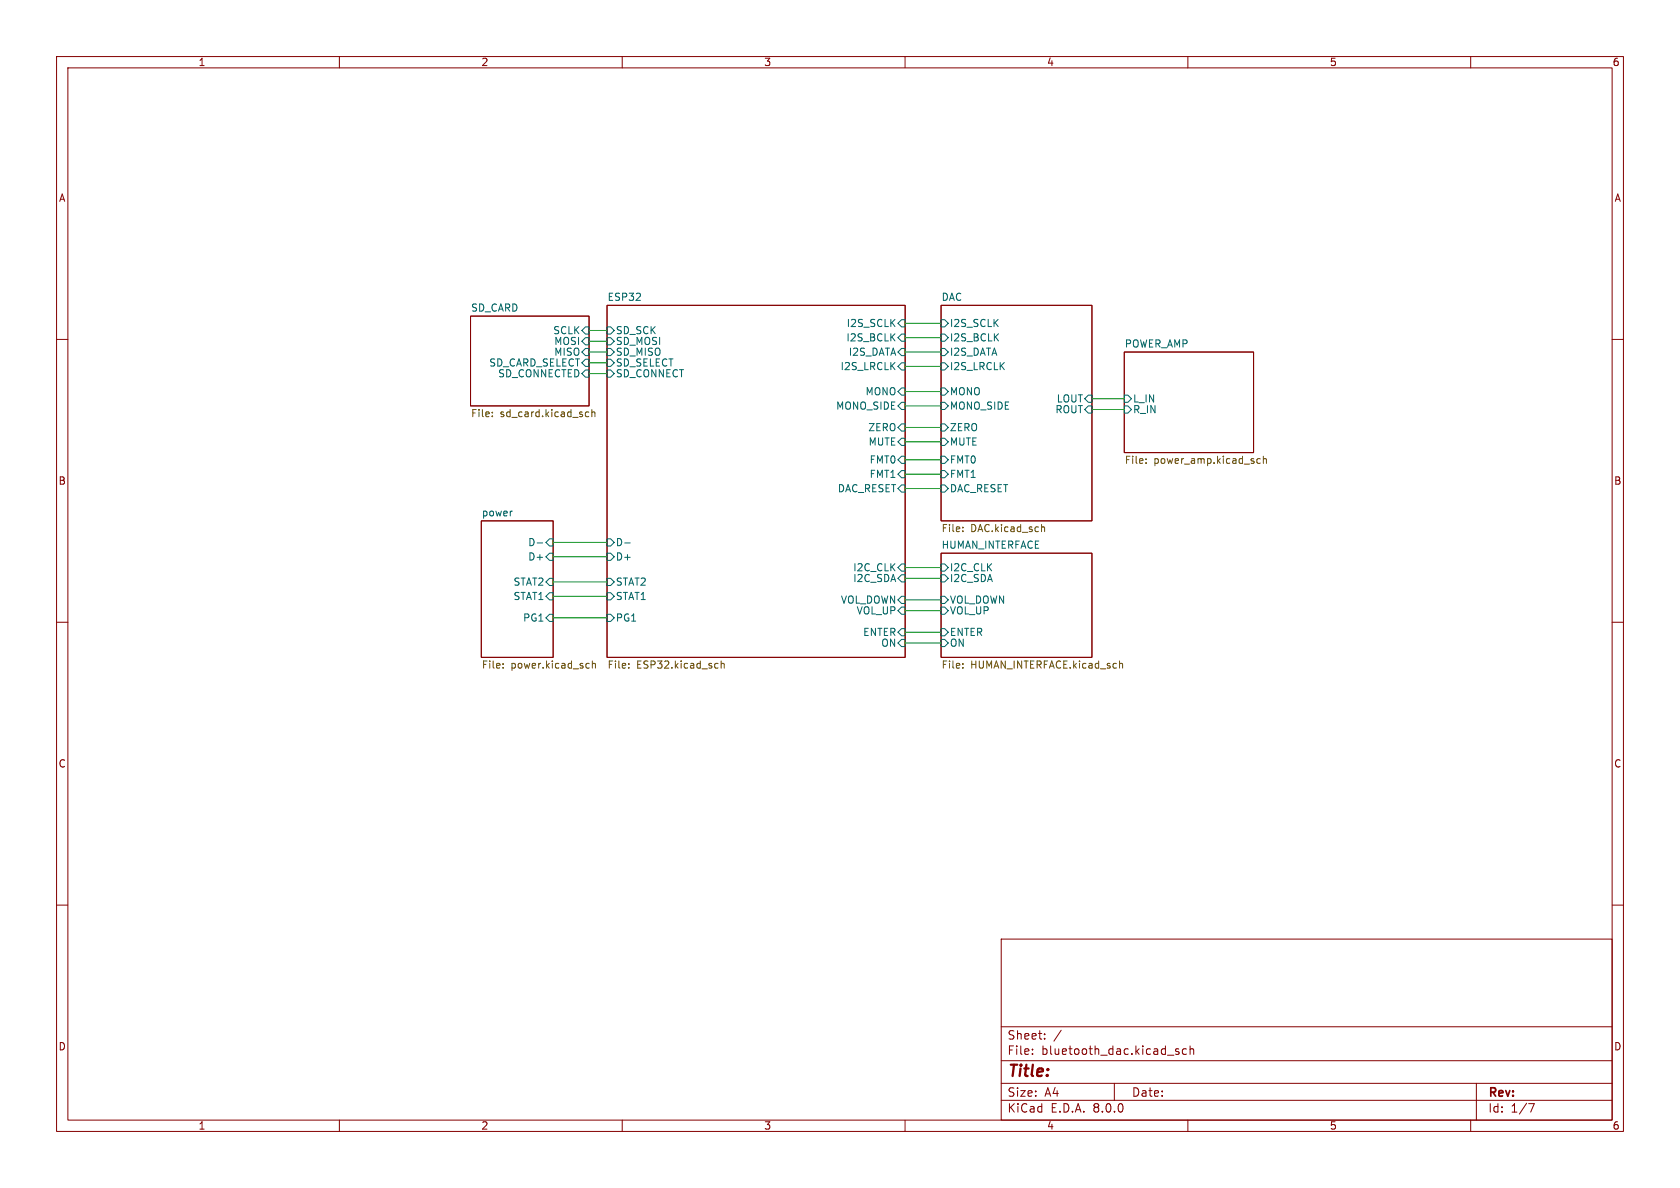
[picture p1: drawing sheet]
<svg xmlns="http://www.w3.org/2000/svg" width="297mm" height="210mm" viewBox="0 0 297 210" stroke-linecap="round" stroke-linejoin="round" font-family="sans-serif">
<g fill="none" stroke="#840000" stroke-width=".18">
<path d="M10 10h277v190h-277zM12 12h273v186h-273zM60 10v2M110 10v2M160 10v2M210 10v2M260 10v2M10 60h2M83.2 55.9h20.9v15.9h-20.9zM107.3 54h52.7v62.2h-52.7zM166.4 54h26.6v38.1h-26.6zM285 60h2"/>
<path d="M198.8 62.2h22.8v17.8h-22.8zM85.1 92.1h12.7v24.1h-12.7zM166.4 97.8h26.6v18.4h-26.6zM10 110h2M285 110h2M10 160h2M285 160h2M177 166h108v32h-108zM60 198v2M110 198v2M160 198v2M177 194.5h108"/>
<path d="M177 191.5h108M177 187.5h108M177 181.5h108M182.5 186.3v.1M182.5 185.5v.1M184.7 183.6v.1M184.7 182.8v.1M187.6 182.1l-1.3 2M197 191.5v3M208.4 185.5l-.4-.1-.2 .2 .1 .2 .5 .2v.3h-.6M209.7 185.5l-.4-.1-.3 .3v.4l.2 .2h.5M210 198v2"/>
<path d="M210.4 185.5l.2-.1 .4 .1v.9M210.4 184.9v1.5M260 198v2M261 191.5v6.5M270.2 195.1h1l-.6 1.5"/>
</g>
<g fill="none" stroke="#006464" stroke-width=".18">
<path d="M103.5 57.8h.6v1.3h-.6l-.6-.7zM103.5 59.7h.6v1.3h-.6l-.6-.7zM107.3 59.7h.6l.7 .6-.7 .7h-.6zM107.3 57.8h.6l.7 .6-.7 .7h-.6zM159.4 56.5h.6v1.3h-.6l-.7-.6zM159.4 59.1h.6v1.2h-.6l-.7-.6zM166.4 56.5h.6l.6 .7-.6 .6h-.6zM166.4 59.1h.6l.6 .6-.6 .6h-.6zM103.5 65.4h.6v1.3h-.6l-.6-.7zM103.5 61.6h.6v1.3h-.6l-.6-.7zM103.5 63.5h.6v1.3h-.6l-.6-.7zM107.3 61.6h.6l.7 .6-.7 .7h-.6z"/>
<path d="M107.3 63.5h.6l.7 .6-.7 .7h-.6zM107.3 65.4h.6l.7 .6-.7 .7h-.6zM159.4 61.6h.6v1.3h-.6l-.7-.7zM159.4 64.1h.6v1.3h-.6l-.7-.6zM159.4 77.5h.6v1.2h-.6l-.7-.6zM159.4 74.9h.6v1.3h-.6l-.7-.6zM159.4 71.1h.6v1.3h-.6l-.7-.6zM159.4 68.6h.6v1.3h-.6l-.7-.7zM166.4 68.6h.6l.6 .6-.6 .7h-.6zM166.4 71.1h.6l.6 .7-.6 .6h-.6zM166.4 74.9h.6l.6 .7-.6 .6h-.6zM166.4 61.6h.6l.6 .6-.6 .7h-.6z"/>
<path d="M166.4 64.1h.6l.6 .7-.6 .6h-.6zM166.4 77.5h.6l.6 .6-.6 .6h-.6zM192.4 69.9h.6v1.2h-.6l-.6-.6zM192.4 71.8h.6v1.2h-.6l-.6-.6zM198.8 71.8h.6l.6 .6-.6 .6h-.6zM198.8 69.9h.6l.6 .6-.6 .6h-.6zM90.5 90.4h.1M95 96h.9M97.2 95.3h.6v1.2h-.6l-.7-.6zM97.2 97.8h.6v1.3h-.6l-.7-.7zM107.3 95.3h.6l.7 .6-.7 .6h-.6zM107.3 97.8h.6l.7 .6-.7 .7h-.6z"/>
<path d="M110.4 96h1M159.4 85.7h.6v1.3h-.6l-.7-.6zM159.4 83.2h.6v1.3h-.6l-.7-.7zM159.4 80.6h.6v1.3h-.6l-.7-.6zM159.4 99.7h.6v1.3h-.6l-.7-.7zM166.4 99.7h.6l.6 .6-.6 .7h-.6zM166.4 85.7h.6l.6 .7-.6 .6h-.6zM166.4 83.2h.6l.6 .6-.6 .7h-.6zM166.4 80.6h.6l.6 .7-.6 .6h-.6zM97.2 102.2h.6v1.3h-.6l-.7-.6zM97.2 108.6h.6v1.3h-.6l-.7-.7zM97.2 104.8h.6v1.2h-.6l-.7-.6z"/>
<path d="M107.3 102.2h.6l.7 .7-.7 .6h-.6zM107.3 104.8h.6l.7 .6-.7 .6h-.6zM107.3 108.6h.6l.7 .6-.7 .7h-.6zM159.4 113h.6v1.3h-.6l-.7-.6zM159.4 101.6h.6v1.3h-.6l-.7-.7zM159.4 107.3h.6v1.3h-.6l-.7-.6zM159.4 105.4h.6v1.3h-.6l-.7-.7zM159.4 111.1h.6v1.3h-.6l-.7-.6zM166.4 105.4h.6l.6 .6-.6 .7h-.6zM166.4 107.3h.6l.6 .7-.6 .6h-.6zM166.4 111.1h.6l.6 .7-.6 .6h-.6zM166.4 113h.6l.6 .7-.6 .6h-.6z"/>
<path d="M166.4 101.6h.6l.6 .6-.6 .7h-.6z"/>
</g>
<g fill="none" stroke="#725600" stroke-width=".18">
<path d="M87 73.5v.2M87 72.9v.1M103.5 73.5l.2 .2 .4-.1M104.1 72.9l-.4-.1-.2 .1M104.6 72.9l.2-.1 .3 .1 .1 .8M104.6 72.4v1.3M170.2 93.2v.1M170.2 93.9v.1M184.1 93.3l.2-.2 .3 .1 .1 .8M202.6 81.8v.1M202.6 81.1v.2M222.8 81.1h-.4l-.2 .2 .1 .6h.5"/>
<path d="M223.3 81.2l.2-.1h.3l.1 .8M223.3 80.6v1.3M88.9 118v.1M88.9 117.3v.1M103.8 117.3h.4M104.2 118.1h-.4M104.7 117.4l.2-.1h.3l.1 .8M104.7 116.8v1.3M111.2 118v.1M111.2 117.3v.1M126.8 117.3h.1M126.9 118.1h-.1"/>
<path d="M127.5 117.4l.2-.1h.3v.8M127.5 116.8v1.3M170.2 118v.1M170.2 117.3v.1M197.9 117.4l.2-.1h.3l.1 .8"/>
</g>
<g fill="none" stroke="#009600" stroke-width=".18">
<path d="M104.1 58.4h3.2M160 59.7h6.4M160 57.2h6.4M104.1 60.3h3.2M104.1 62.2h3.2M104.1 64.1h3.2M104.1 66h3.2M160 78.1h6.4M160 75.6h6.4M160 62.2h6.4M160 64.8h6.4M160 69.2h6.4"/>
<path d="M160 71.8h6.4M193 72.4h5.8M193 70.5h5.8M97.8 98.4h9.5M97.8 95.9h9.5M160 83.8h6.4M160 81.3h6.4M160 86.4h6.4M97.8 109.2h9.5M97.8 105.4h9.5M97.8 102.9h9.5M160 102.2h6.4"/>
<path d="M160 111.8h6.4M160 113.7h6.4M160 106h6.4M160 100.3h6.4M160 108h6.4"/>
</g>
<text font-size="2.8" fill="#840000" x="178" y="190.9">Title:</text>
<g font-size="2.1" fill="#840000">
<text x="178" y="184">Sheet:</text>
<text x="178" y="186.7">File:</text>
<text x="184.1" y="186.7">bluetooth_dac.kicad_sch</text>
<text x="178" y="196.9">KiCad</text>
<text x="178" y="194.1">Size:</text>
<text x="184.7" y="194.1">A4</text>
<text x="185.7" y="196.9">E.D.A.</text>
<text x="193.3" y="196.9">8.0.0</text>
<text x="200" y="194.1">Date:</text>
<text x="263" y="194.3">Rev:</text>
<text x="263" y="196.9">Id:</text>
<text x="267.1" y="196.9">1/7</text>
</g>
<g font-size="1.8" fill="#840000">
<text x="35" y="11.9">1</text>
<text x="85" y="11.9">2</text>
<text x="135" y="11.9">3</text>
<text x="185" y="11.9">4</text>
<text x="235" y="11.9">5</text>
<text x="285" y="11.9">6</text>
<text x="10.3" y="35.9">A</text>
<text x="285.3" y="35.9">A</text>
<text x="10.3" y="85.9">B</text>
<text x="285.3" y="85.9">B</text>
<text x="10.3" y="135.9">C</text>
<text x="285.3" y="135.9">C</text>
<text x="10.3" y="185.9">D</text>
<text x="285.3" y="185.9">D</text>
<text x="35" y="199.9">1</text>
<text x="85" y="199.9">2</text>
<text x="135" y="199.9">3</text>
<text x="185" y="199.9">4</text>
<text x="235" y="199.9">5</text>
<text x="285" y="199.9">6</text>
</g>
<g font-size="1.8" fill="#006464">
<text x="107.3" y="53.3">ESP32</text>
<text x="166.4" y="53.3">DAC</text>
<text x="83.2" y="55.2">SD_CARD</text>
<text x="97.7" y="59.3">SCLK</text>
<text x="108.8" y="59.3">SD_SCK</text>
<text x="149.6" y="58">I2S_SCLK</text>
<text x="167.8" y="58">I2S_SCLK</text>
<text x="86.4" y="65">SD_CARD_SELECT</text>
<text x="97.9" y="63.1">MISO</text>
<text x="97.9" y="61.2">MOSI</text>
<text x="108.8" y="63.1">SD_MISO</text>
<text x="108.8" y="61.2">SD_MOSI</text>
<text x="108.8" y="65">SD_SELECT</text>
<text x="148.5" y="65.6">I2S_LRCLK</text>
<text x="149.5" y="60.6">I2S_BCLK</text>
<text x="150" y="63.1">I2S_DATA</text>
<text x="167.8" y="63.1">I2S_DATA</text>
<text x="167.8" y="65.6">I2S_LRCLK</text>
<text x="167.8" y="60.6">I2S_BCLK</text>
<text x="198.8" y="61.5">POWER_AMP</text>
<text x="88" y="66.9">SD_CONNECTED</text>
<text x="108.8" y="66.9">SD_CONNECT</text>
<text x="152.9" y="70.1">MONO</text>
<text x="167.8" y="70.1">MONO</text>
<text x="186.7" y="71.3">LOUT</text>
<text x="200.2" y="71.3">L_IN</text>
<text x="147.7" y="72.6">MONO_SIDE</text>
<text x="153.4" y="76.4">ZERO</text>
<text x="167.8" y="72.6">MONO_SIDE</text>
<text x="167.8" y="76.4">ZERO</text>
<text x="186.5" y="73.3">ROUT</text>
<text x="200.2" y="73.3">R_IN</text>
<text x="153.5" y="79">MUTE</text>
<text x="153.6" y="82.1">FMT0</text>
<text x="167.8" y="82.1">FMT0</text>
<text x="167.8" y="79">MUTE</text>
<text x="148" y="87.2">DAC_RESET</text>
<text x="153.6" y="84.7">FMT1</text>
<text x="167.8" y="87.2">DAC_RESET</text>
<text x="167.8" y="84.7">FMT1</text>
<text x="85.1" y="91.4">power</text>
<text x="93.3" y="96.7">D-</text>
<text x="93.3" y="99.3">D+</text>
<text x="108.8" y="96.7">D-</text>
<text x="108.8" y="99.3">D+</text>
<text x="150.7" y="101.2">I2C_CLK</text>
<text x="166.4" y="97.1">HUMAN_INTERFACE</text>
<text x="167.8" y="101.2">I2C_CLK</text>
<text x="90.7" y="103.7">STAT2</text>
<text x="90.7" y="106.3">STAT1</text>
<text x="108.8" y="103.7">STAT2</text>
<text x="108.8" y="106.3">STAT1</text>
<text x="148.6" y="106.9">VOL_DOWN</text>
<text x="150.7" y="103.1">I2C_SDA</text>
<text x="167.8" y="106.9">VOL_DOWN</text>
<text x="167.8" y="103.1">I2C_SDA</text>
<text x="92.4" y="110.1">PG1</text>
<text x="108.8" y="110.1">PG1</text>
<text x="151.3" y="108.8">VOL_UP</text>
<text x="152.5" y="112.6">ENTER</text>
<text x="167.8" y="108.8">VOL_UP</text>
<text x="167.8" y="112.6">ENTER</text>
<text x="155.7" y="114.5">ON</text>
<text x="167.8" y="114.5">ON</text>
</g>
<g font-size="1.8" fill="#725600">
<text x="83.2" y="74.1">File:</text>
<text x="88.4" y="74.1">sd_card.kicad_sch</text>
<text x="198.8" y="82.3">File:</text>
<text x="204" y="82.3">power_amp.kicad_sch</text>
<text x="166.4" y="94.4">File:</text>
<text x="171.6" y="94.4">DAC.kicad_sch</text>
<text x="85.1" y="118.5">File:</text>
<text x="90.3" y="118.5">power.kicad_sch</text>
<text x="107.3" y="118.5">File:</text>
<text x="112.5" y="118.5">ESP32.kicad_sch</text>
<text x="166.4" y="118.5">File:</text>
<text x="171.6" y="118.5">HUMAN_INTERFACE.kicad_sch</text>
</g>
</svg>
